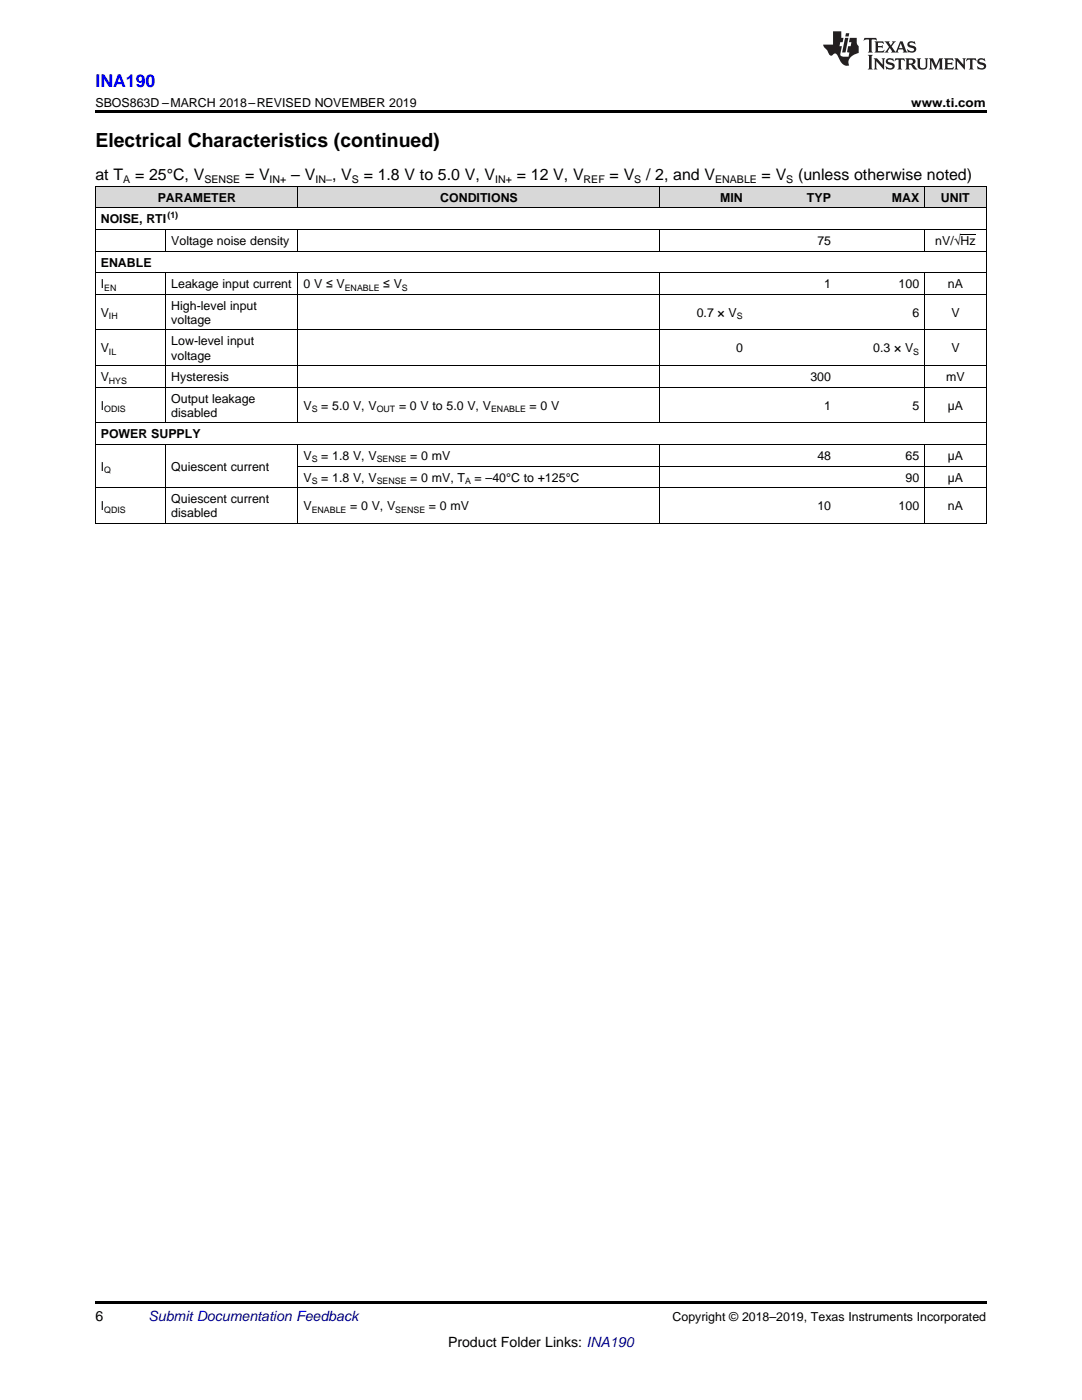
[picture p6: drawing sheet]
<svg xmlns="http://www.w3.org/2000/svg" width="216mm" height="279mm" viewBox="0 0 216 279" stroke-linecap="round" stroke-linejoin="round" font-family="sans-serif">
<g fill="#d8d8d8">
<path d="M19 37.3h14.1v4.3h-14.1z"/>
<path d="M33.1 37.3h26.4v4.3h-26.4z"/>
<path d="M59.5 37.3h54.6v4.3h-54.6z"/>
<path d="M114.1 37.3h17.6v4.3h-17.6z"/>
<path d="M131.7 37.3h17.6v4.3h-17.6z"/>
<path d="M149.3 37.3h17.6v4.3h-17.6z"/>
<path d="M166.9 37.3h17.6v4.3h-17.6z"/>
<path d="M184.5 37.3h12.3v4.3h-12.3z"/>
</g>
<path d="M19 22h177.8v.5h-177.8zM19 259.7h177.8v.5h-177.8z" fill="#000"/>
<g fill="none" stroke="#000" stroke-width=".2">
<path d="M19 37.2h177.8M19.1 37.2v67.3M59.5 37.2v4.4M131.6 37.2v4.4M184.4 37.2v4.4M196.8 37.2v67.3M19 58.7h177.8M19 54.4h177.8M19 50.1h177.8M19 45.8h177.8M19 41.5h177.8M33.1 45.9v4.3"/>
<path d="M33.1 54.5v30M59.5 45.9v4.3M59.5 54.5v30M131.6 45.9v4.3M131.6 54.5v30M184.4 45.9v4.3M184.4 54.5v30M19 77.3h177.8M19 73h177.8M19 65.8h177.8M19 97.3h177.8M19 88.7h177.8"/>
<path d="M19 84.4h177.8M33.1 88.8v15.7M59.5 88.8v15.7M59.5 93h137.3M131.6 88.8v15.7M184.4 88.8v15.7M19 104.4h177.8"/>
</g>
<g fill="#231f20">
<path d="M172.5 7.6l-.1 .5 .4-.2h.6v.1v2.1l-.2 .4h.9l-.2-.4v-2.1l.1-.1h.5l.5 .2-.2-.5zM174.5 8.3l.2 .3v1.5l-.2 .4h1.8l.2-.6a1.04 1.04 0 0 1-1.3 .2v-.7h.6l.3 .2v-.6l-.3 .2h-.6v-.6l.8-.1 .4 .3-.2-.5zM176.5 8.3l.9 1.1-.9 1.1h.8l-.2-.2 .4-.7 .5 .7-.2 .2h1.5l-.2-.2 .2-.4h.9l.1 .4-.2 .2h1l-.3-.3-.7-1.9h-.5l-.9 2-.8-1 .9-1h-.8l.1 .3-.4 .5-.3-.6 .1-.2zM179.7 8.6l.4 1h-.7zM181.3 8.4a.63 .63 0 0 0-.2 .7 .63 .63 0 0 0 .6 .4l.6 .2 .1 .2a.75 .75 0 0 1-.7 .4 .75 .75 0 0 1-.6-.5l.1 .7 .1-.1a1.11 1.11 0 0 0 1.5-.6 1.13 1.13 0 0 0-1.2-.8l-.1-.4a1.04 1.04 0 0 1 1.2 .2l-.2-.5-.2 .1-.4-.2zM173.2 10.9l.2 .4v2.2l-.2 .4h1l-.3-.4v-2.2l.3-.4zM174.3 11.6l.3 .4v1.5l-.3 .4h.8l-.2-.4v-1.3l1.5 1.7v-1.9l.2-.4h-.7l.2 .4v.9l-1.1-1.3zM177 11.8a.62 .62 0 0 0-.2 .7 .62 .62 0 0 0 .6 .4l.6 .1 .1 .3a.76 .76 0 0 1-.7 .3 .76 .76 0 0 1-.7-.4l.2 .7 .1-.1a1.11 1.11 0 0 0 1.5-.6 1.13 1.13 0 0 0-1.2-.8l-.1-.4a1.04 1.04 0 0 1 1.2 .2l-.2-.6-.2 .1-.5-.1zM178.7 11.6l-.2 .6a.61 .61 0 0 1 .8-.3v1.6l-.2 .4h.9l-.2-.4v-1.6a.63 .63 0 0 1 .7 .3l-.1-.6zM180.6 11.6l.3 .4v1.5l-.3 .4h1l-.2-.2-.1-.8 .6 .2a.76 .76 0 0 0 1.2 .7l-1-1a.58 .58 0 0 0 .6-.5 .58 .58 0 0 0-.5-.6zM181.4 11.9h.1a.45 .45 0 0 1 .5 .1 .45 .45 0 0 1 .1 .5l-.8 .2zM182.9 11.6l.2 .2a2.17 2.17 0 0 0 .3 1.9 .99 .99 0 0 0 1.6-.6v-1.1l.2-.4h-.7l.2 .2a1.92 1.92 0 0 1-.2 1.8 .6 .6 0 0 1-.9-.5v-1.1l.2-.4zM185.4 11.6l.2 .4v1.5l-.2 .4h.7l-.2-.4v-1.4l.8 1.8 .8-1.8v1.4l-.2 .4h.9l-.2-.4v-1.5l.2-.4h-.8l-.6 1.5-.6-1.5zM188.4 11.6l.2 .4v1.5l-.2 .4h1.8l.1-.6a1.04 1.04 0 0 1-1.2 .1v-.6h.5l.4 .2v-.6l-.4 .2h-.5v-.7h.8l.3 .3-.1-.6zM190.5 11.6l.2 .4v1.5l-.2 .4h.7l-.2-.4v-1.3l1.5 1.7v-1.9l.2-.4h-.7l.2 .4v.9l-1.1-1.3zM192.9 11.6l-.1 .6a.61 .61 0 0 1 .7-.3l.1 1.6-.3 .4h1l-.3-.4 .1-1.6a.63 .63 0 0 1 .7 .3l-.1-.6zM195.2 11.8a.62 .62 0 0 0-.2 .7 .62 .62 0 0 0 .6 .4l.6 .1 .1 .3a.76 .76 0 0 1-.7 .3 .76 .76 0 0 1-.6-.4l.1 .7 .1-.1a1.11 1.11 0 0 0 1.6-.6 1.13 1.13 0 0 0-1.3-.8l-.1-.4a1.04 1.04 0 0 1 1.2 .2l-.1-.6-.2 .1-.5-.1z"/>
<path d="M166.2 6.3v2.6h-1.9v.4l.8 .9a.91 .91 0 0 0 1 .8 .56 .56 0 0 1 .5-.3 .56 .56 0 0 1 .5 .3l.4 .8a1.53 1.53 0 0 0 1.9 1.2 1.54 1.54 0 0 1 1-2.1l.9-.3v-1.4a1.52 1.52 0 0 1-.4-1.6h-1.3l-.2 .8h.5l-.2 .8h-.5l-.1 1v.2l.4 .1-.2 .8a1.93 1.93 0 0 1-1.6-.3l.3-1.8h-.5l.2-.8h.4l.2-.8h-.4v-1.3zM168.6 7.6l-.6 2.9h.7l.6-2.9zM168.8 6.6l-.1 .7h.6l.2-.7z"/>
</g>
<path d="M191.7 46.7h3" fill="none" stroke="#000" stroke-width=".2"/>
<text font-size="3.9" x="19" y="29.3">Electrical Characteristics (continued)</text>
<text font-size="3.5" fill="#00f" x="19" y="17.3">INA190</text>
<g font-size="3.2">
<text x="19" y="36">at T</text>
<text x="27" y="36">= 25°C, V</text>
<text x="48.9" y="36">= V</text>
<text x="58.1" y="36">– V</text>
<text x="66.3" y="36">, V</text>
<text x="72.6" y="36">= 1.8 V to 5.0 V, V</text>
<text x="103.1" y="36">= 12 V, V</text>
<text x="121.6" y="36">= V</text>
<text x="128.9" y="36">/ 2, and V</text>
<text x="152" y="36">= V</text>
<text x="159.2" y="36">(unless otherwise noted)</text>
</g>
<g font-size="2.8">
<text x="19" y="263.6">6</text>
<text x="89.4" y="268.9">Product Folder Links: INA190</text>
</g>
<text font-size="2.8" fill="#0000c8" x="29.6" y="263.6">Submit Documentation Feedback</text>
<g font-size="2.5">
<text x="19" y="21.4">SBOS863D –MARCH 2018–REVISED NOVEMBER 2019</text>
<text x="181.8" y="21.4">www.ti.com</text>
<text x="31.5" y="40.3">PARAMETER</text>
<text x="87.8" y="40.3">CONDITIONS</text>
<text x="143.7" y="40.3">MIN</text>
<text x="161" y="40.3">TYP</text>
<text x="177.9" y="40.3">MAX</text>
<text x="187.7" y="40.3">UNIT</text>
<text x="20.1" y="44.6">NOISE, RTI</text>
<text x="20.1" y="53.2">ENABLE</text>
<text x="34.2" y="48.9">Voltage noise density</text>
<text x="163.1" y="48.9">75</text>
<text x="186.6" y="48.9">nV/√Hz</text>
<text x="20.1" y="57.5">I</text>
<text x="34.2" y="57.5">Leakage input current</text>
<text x="60.6" y="57.5">0 V ≤ V</text>
<text x="76.5" y="57.5">≤ V</text>
<text x="164.5" y="57.5">1</text>
<text x="179.3" y="57.5">100</text>
<text x="189.1" y="57.5">nA</text>
<text x="20.1" y="63.2">V</text>
<text x="34.2" y="61.8">High-level input</text>
<text x="34.2" y="64.6">voltage</text>
<text x="139" y="63.2">0.7 × V</text>
<text x="182.1" y="63.2">6</text>
<text x="189.8" y="63.2">V</text>
<text x="20.1" y="70.3">V</text>
<text x="34.2" y="68.9">Low-level input</text>
<text x="34.2" y="71.8">voltage</text>
<text x="146.9" y="70.3">0</text>
<text x="174.2" y="70.3">0.3 × V</text>
<text x="189.8" y="70.3">V</text>
<text x="20.1" y="76.1">V</text>
<text x="34.2" y="76.1">Hysteresis</text>
<text x="161.7" y="76.1">300</text>
<text x="188.8" y="76.1">mV</text>
<text x="20.1" y="81.8">I</text>
<text x="34.2" y="80.4">Output leakage</text>
<text x="34.2" y="83.2">disabled</text>
<text x="60.6" y="81.8">V</text>
<text x="64.1" y="81.8">= 5.0 V, V</text>
<text x="79.6" y="81.8">= 0 V to 5.0 V, V</text>
<text x="105.7" y="81.8">= 0 V</text>
<text x="164.5" y="81.8">1</text>
<text x="182.1" y="81.8">5</text>
<text x="189.1" y="81.8">µA</text>
<text x="20.1" y="87.5">POWER SUPPLY</text>
<text x="20.1" y="93.9">I</text>
<text x="34.2" y="93.9">Quiescent current</text>
<text x="60.6" y="91.8">V</text>
<text x="64.1" y="91.8">= 1.8 V, V</text>
<text x="81.9" y="91.8">= 0 mV</text>
<text x="163.1" y="91.8">48</text>
<text x="180.7" y="91.8">65</text>
<text x="189.1" y="91.8">µA</text>
<text x="20.1" y="101.8">I</text>
<text x="34.2" y="100.4">Quiescent current</text>
<text x="60.6" y="96.1">V</text>
<text x="60.6" y="101.8">V</text>
<text x="64.1" y="96.1">= 1.8 V, V</text>
<text x="69.9" y="101.8">= 0 V, V</text>
<text x="81.9" y="96.1">= 0 mV, T</text>
<text x="85.6" y="101.8">= 0 mV</text>
<text x="94.7" y="96.1">= –40°C to +125°C</text>
<text x="163.1" y="101.8">10</text>
<text x="179.3" y="101.8">100</text>
<text x="180.7" y="96.1">90</text>
<text x="189.1" y="96.1">µA</text>
<text x="189.1" y="101.8">nA</text>
<text x="34.2" y="103.2">disabled</text>
<text x="134.2" y="263.6">Copyright © 2018–2019, Texas Instruments Incorporated</text>
</g>
<g font-size="2.1">
<text x="24.6" y="36.6">A</text>
<text x="40.8" y="36.6">SENSE</text>
<text x="53.8" y="36.6">IN+</text>
<text x="62.9" y="36.6">IN–</text>
<text x="70.2" y="36.6">S</text>
<text x="98.8" y="36.6">IN+</text>
<text x="116.5" y="36.6">REF</text>
<text x="126.5" y="36.6">S</text>
<text x="142.7" y="36.6">ENABLE</text>
<text x="156.9" y="36.6">S</text>
</g>
<g font-size="1.8">
<text x="33.4" y="43.6">(1)</text>
<text x="20.8" y="58">EN</text>
<text x="68.8" y="58">ENABLE</text>
<text x="80.2" y="58">S</text>
<text x="21.7" y="63.7">IH</text>
<text x="147" y="63.7">S</text>
<text x="21.7" y="70.8">IL</text>
<text x="182.2" y="70.8">S</text>
<text x="21.7" y="76.6">HYS</text>
<text x="20.8" y="82.3">ODIS</text>
<text x="62.2" y="82.3">S</text>
<text x="75.2" y="82.3">OUT</text>
<text x="98" y="82.3">ENABLE</text>
<text x="20.8" y="94.4">Q</text>
<text x="62.2" y="92.3">S</text>
<text x="75.2" y="92.3">SENSE</text>
<text x="62.2" y="96.6">S</text>
<text x="75.2" y="96.6">SENSE</text>
<text x="92.8" y="96.6">A</text>
<text x="20.8" y="102.3">QDIS</text>
<text x="62.2" y="102.3">ENABLE</text>
<text x="78.9" y="102.3">SENSE</text>
</g>
</svg>
